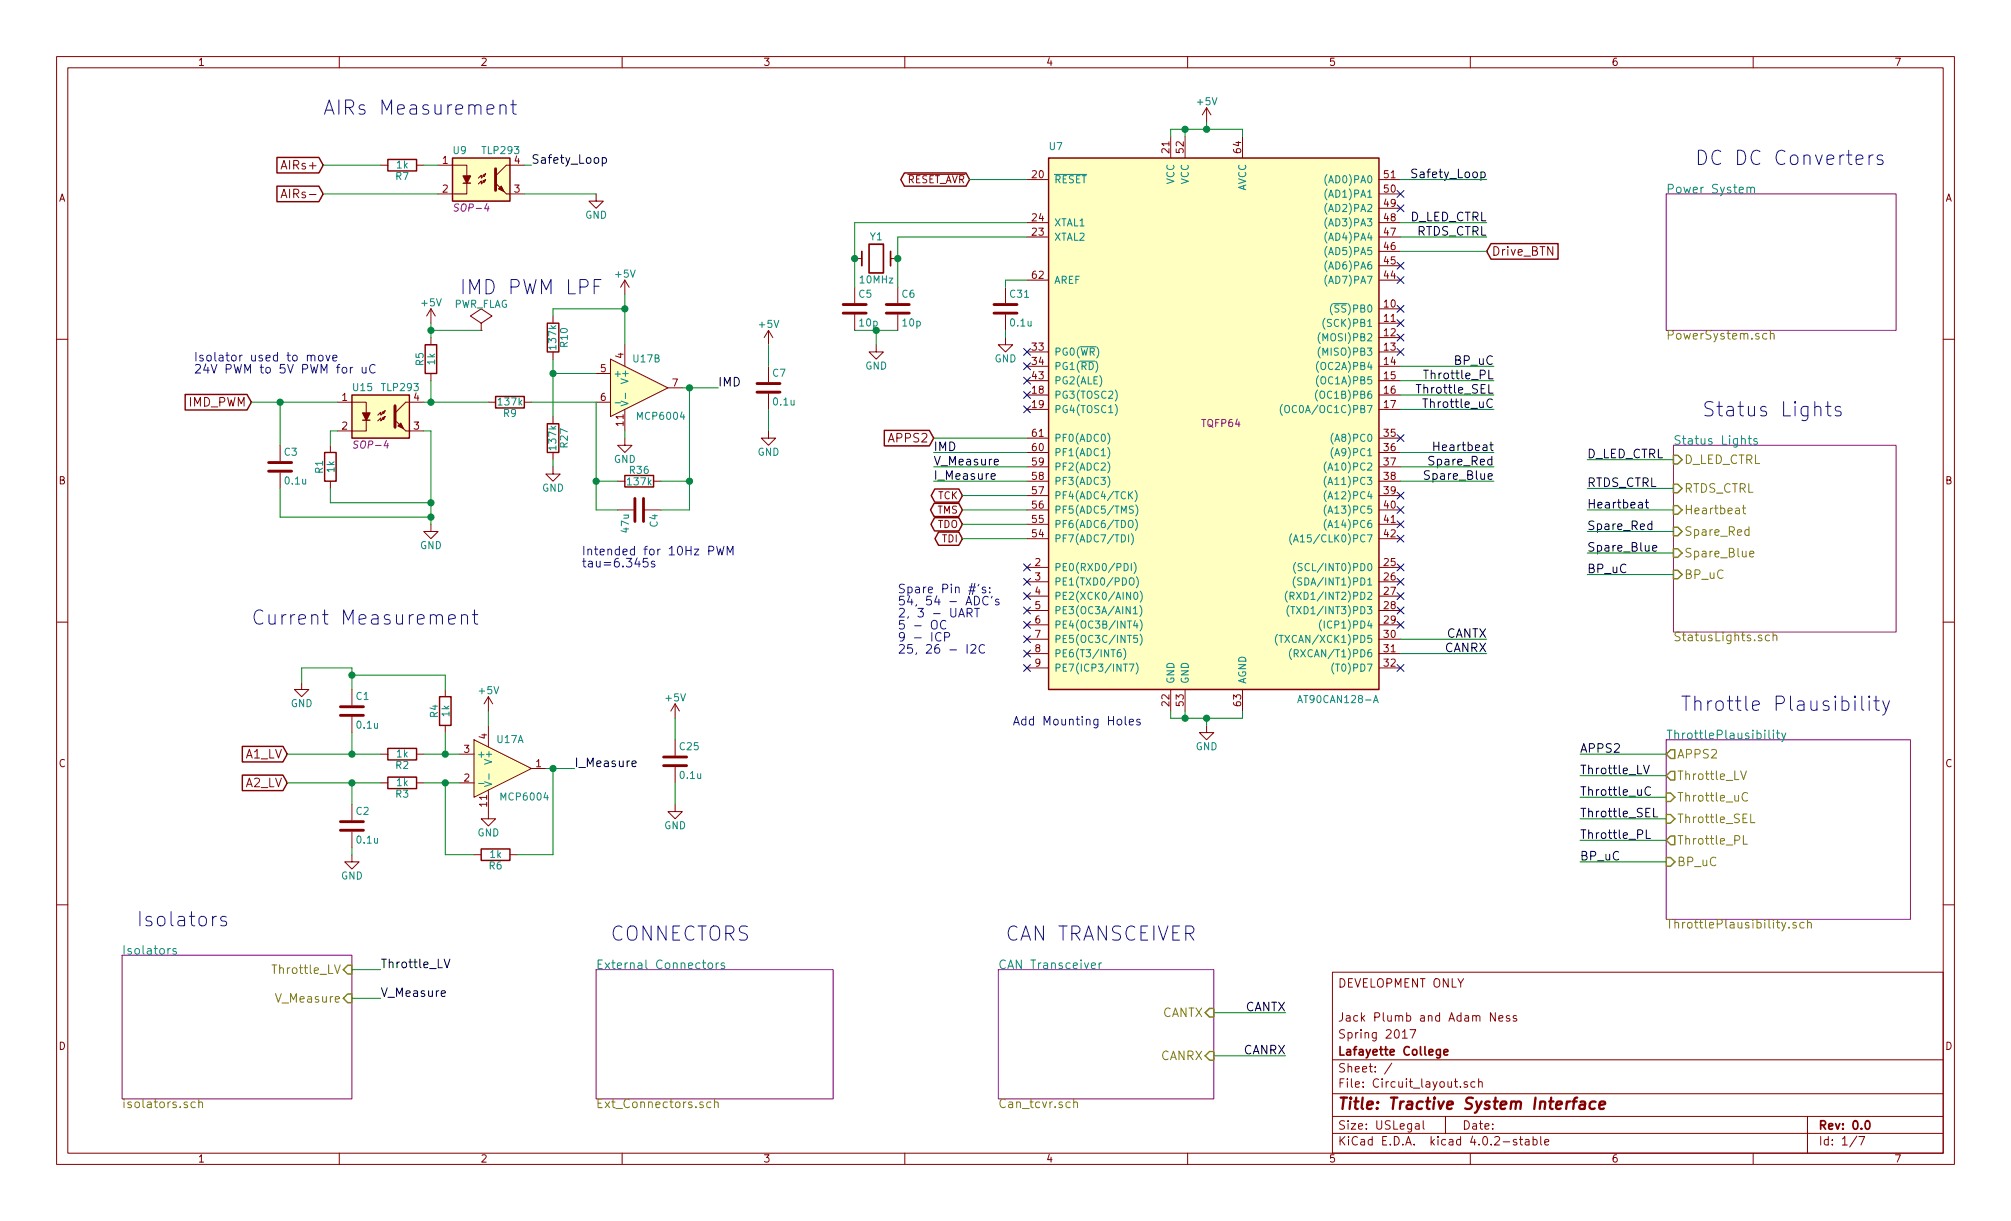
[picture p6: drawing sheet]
EESchema Schematic File Version 2
LIBS:Circuit_layout-rescue
LIBS:TSI_KiCad_Lib
LIBS:TSI_HV_Isolater-cache
LIBS:74xgxx
LIBS:74xx
LIBS:ac-dc
LIBS:actel
LIBS:adc-dac
LIBS:Altera
LIBS:analog_devices
LIBS:analog_switches
LIBS:atmel
LIBS:audio
LIBS:brooktre
LIBS:cmos_ieee
LIBS:cmos4000
LIBS:conn
LIBS:contrib
LIBS:cypress
LIBS:dc-dc
LIBS:device
LIBS:digital-audio
LIBS:diode
LIBS:display
LIBS:dsp
LIBS:elec-unifil
LIBS:ESD_Protection
LIBS:ftdi
LIBS:gennum
LIBS:graphic
LIBS:hc11
LIBS:intel
LIBS:interface
LIBS:ir
LIBS:Lattice
LIBS:linear
LIBS:logo
LIBS:maxim
LIBS:memory
LIBS:microchip
LIBS:microchip_dspic33dsc
LIBS:microchip_pic10mcu
LIBS:microchip_pic12mcu
LIBS:microchip_pic16mcu
LIBS:microchip_pic18mcu
LIBS:microchip_pic32mcu
LIBS:microcontrollers
LIBS:motor_drivers
LIBS:motorola
LIBS:msp430
LIBS:nordicsemi
LIBS:nxp_armmcu
LIBS:onsemi
LIBS:opto
LIBS:Oscillators
LIBS:philips
LIBS:power
LIBS:Power_Management
LIBS:powerint
LIBS:pspice
LIBS:references
LIBS:regul
LIBS:relays
LIBS:rfcom
LIBS:sensors
LIBS:silabs
LIBS:siliconi
LIBS:stm8
LIBS:stm32
LIBS:supertex
LIBS:switches
LIBS:texas
LIBS:transf
LIBS:transistors
LIBS:ttl_ieee
LIBS:valves
LIBS:video
LIBS:Xicor
LIBS:xilinx
LIBS:Zilog
LIBS:bss84
LIBS:+10v
LIBS:Circuit_layout-cache
EELAYER 25 0
EELAYER END
$Descr USLegal 14000 8500
encoding utf-8
Sheet 1 7
Title "Tractive System Interface"
Date ""
Rev "0.0"
Comp "Lafayette College"
Comment1 "Spring 2017"
Comment2 "Jack Plumb and Adam Ness"
Comment3 ""
Comment4 "DEVELOPMENT ONLY"
$EndDescr
$Sheet
S 6950 6750 1500 900 
U 58A62F55
F0 "CAN Transceiver" 60
F1 "Can_tcvr.sch" 60
F2 "CANTX" I R 8450 7050 60 
F3 "CANRX" I R 8450 7350 60 
$EndSheet
$Comp
L AT90CAN128-A U7
U 1 1
P 8450 2950
F 0 "U7" H 7300 4850 50  0000 L BNN
F 1 "AT90CAN128-A" H 9600 1000 50  0000 R BNN
F 2 "TQFP64" H 8500 2950 50  0000 C CNN
F 3 "" H 8450 2950 50  0000 C CNN
F 4 "AT90CAN128-15AT1CT-ND" H 8450 2950 60  0001 C CNN "DigiKey P/N"
F 5 "http://www.digikey.com/product-detail/en/microchip-technology/AT90CAN128-15AT1/AT90CAN128-15AT1CT-ND/2477049" H 8450 2950 60  0001 C CNN "URL"
	1    8450 2950
	1    0    0    -1  
$EndComp
Text Label 8950 7050 2    60   ~ 0
CANTX
Text Label 8950 7350 2    60   ~ 0
CANRX
Text Label 10350 4450 2    60   ~ 0
CANTX
Text Label 10350 4550 2    60   ~ 0
CANRX
$Sheet
S 4150 6750 1650 900 
U 58A75E42
F0 "External Connectors" 60
F1 "Ext_Connectors.sch" 60
$EndSheet
Text Notes 4250 6550 0    99   ~ 0
CONNECTORS
Text Notes 7000 6550 0    99   ~ 0
CAN TRANSCEIVER
Text GLabel 6700 3450 0    50   BiDi ~ 0
TCK
Text GLabel 6700 3550 0    50   BiDi ~ 0
TMS
Text GLabel 6700 3650 0    50   BiDi ~ 0
TDO
Text GLabel 6700 3750 0    50   BiDi ~ 0
TDI
Text GLabel 6750 1250 0    50   BiDi ~ 0
~RESET_AVR
$Comp
L GND #PWR01
U 1 1
P 8400 5050
F 0 "#PWR01" H 8400 4800 50  0001 C CNN
F 1 "GND" H 8400 4900 50  0000 C CNN
F 2 "" H 8400 5050 50  0000 C CNN
F 3 "" H 8400 5050 50  0000 C CNN
	1    8400 5050
	1    0    0    -1  
$EndComp
$Comp
L +5V #PWR02
U 1 1
P 8400 850
F 0 "#PWR02" H 8400 700 50  0001 C CNN
F 1 "+5V" H 8400 990 50  0000 C CNN
F 2 "" H 8400 850 50  0000 C CNN
F 3 "" H 8400 850 50  0000 C CNN
	1    8400 850 
	1    0    0    -1  
$EndComp
$Comp
L Crystal Y1
U 1 1
P 6100 1800
F 0 "Y1" H 6100 1950 50  0000 C CNN
F 1 "10MHz" H 6100 1650 50  0000 C CNN
F 2 "Crystals:Crystal_SMD_HC49-SD_HandSoldering" H 6100 1800 50  0001 C CNN
F 3 "http://www.abracon.com/Resonators/abls.pdf" H 6100 1800 50  0001 C CNN
F 4 "535-9065-1-ND" H 6100 1800 60  0001 C CNN "DigiKey P/N"
F 5 "http://www.digikey.com/product-detail/en/abracon-llc/ABLS-10.000MHZ-B2-T/535-9065-1-ND/675582" H 6100 1800 60  0001 C CNN "URL"
F 6 "ABLS-10.000MHZ-B2-T" H 6100 1800 60  0001 C CNN "Man P/N"
	1    6100 1800
	1    0    0    -1  
$EndComp
$Comp
L GND #PWR03
U 1 1
P 6100 2400
F 0 "#PWR03" H 6100 2150 50  0001 C CNN
F 1 "GND" H 6100 2250 50  0000 C CNN
F 2 "" H 6100 2400 50  0000 C CNN
F 3 "" H 6100 2400 50  0000 C CNN
	1    6100 2400
	1    0    0    -1  
$EndComp
$Comp
L C C6
U 1 1
P 6250 2150
F 0 "C6" H 6275 2250 50  0000 L CNN
F 1 "10p" H 6275 2050 50  0000 L CNN
F 2 "Capacitors_SMD:C_0805_HandSoldering" H 6288 2000 50  0001 C CNN
F 3 "" H 6250 2150 50  0001 C CNN
F 4 "399-1108-1-ND" H 6250 2150 60  0001 C CNN "DigiKey P/N"
F 5 "http://www.digikey.com/product-detail/en/kemet/C0805C100J5GACTU/399-1108-1-ND/411383" H 6250 2150 60  0001 C CNN "URL"
F 6 "C0805C100J5GACTU" H 6250 2150 60  0001 C CNN "Man P/N"
	1    6250 2150
	1    0    0    -1  
$EndComp
$Sheet
S 11650 3100 1550 1300
U 58ADE509
F0 "Status Lights" 60
F1 "StatusLights.sch" 60
F2 "D_LED_CTRL" I L 11650 3200 60 
F3 "RTDS_CTRL" I L 11650 3400 60 
F4 "BP_uC" I L 11650 4000 60 
F5 "Heartbeat" I L 11650 3550 60 
F6 "Spare_Red" I L 11650 3700 60 
F7 "Spare_Blue" I L 11650 3850 60 
$EndSheet
$Sheet
S 11600 1350 1600 950 
U 58ADE5BC
F0 "Power System" 60
F1 "PowerSystem.sch" 60
$EndSheet
Text Label 11000 5250 0    60   ~ 0
APPS2
Text Label 6500 3150 0    60   ~ 0
IMD
Text Label 6500 3250 0    60   ~ 0
V_Measure
Text Label 6500 3350 0    60   ~ 0
I_Measure
Text Label 10400 2650 2    60   ~ 0
Throttle_PL
Text Label 10400 2550 2    60   ~ 0
BP_uC
Text Label 10350 1550 2    60   ~ 0
D_LED_CTRL
Text Label 10350 1650 2    60   ~ 0
RTDS_CTRL
Text Label 4000 5350 0    60   ~ 0
I_Measure
$Sheet
S 11600 5150 1700 1250
U 58A289D2
F0 "ThrottlePlausibility" 60
F1 "ThrottlePlausibility.sch" 60
F2 "APPS2" O L 11600 5250 60 
F3 "Throttle_SEL" I L 11600 5700 60 
F4 "Throttle_uC" I L 11600 5550 60 
F5 "Throttle_LV" O L 11600 5400 60 
F6 "BP_uC" I L 11600 6000 60 
F7 "Throttle_PL" O L 11600 5850 60 
$EndSheet
Text Notes 1750 4350 0    99   ~ 0
Current Measurement
Text Label 5000 2700 0    60   ~ 0
IMD
Text Label 10400 3150 2    60   ~ 0
Heartbeat
Text Label 10400 3250 2    60   ~ 0
Spare_Red
Text Label 10400 3350 2    60   ~ 0
Spare_Blue
$Comp
L TLP291 U9
U 1 1
P 3350 1250
F 0 "U9" H 3150 1450 50  0000 L CNN
F 1 "TLP293" H 3350 1450 50  0000 L CNN
F 2 "SOP-4" H 3150 1050 50  0000 L CIN
F 3 "" H 3350 1250 50  0000 L CNN
F 4 "TLP293(GB-TPLECT-ND" H 3350 1250 60  0001 C CNN "DigiKey P/N"
F 5 "http://www.digikey.com/product-detail/en/toshiba-semiconductor-and-storage/TLP293(GB-TPL,E/TLP293(GB-TPLECT-ND/4562965" H 3350 1250 60  0001 C CNN "URL"
F 6 "TLP293(GB-TPLE" H 3350 1250 60  0001 C CNN "Man P/N"
F 7 "http://www.digikey.com/product-detail/en/toshiba-semiconductor-and-storage/TLP291(GB-TP,SE/TLP291(GB-TPSECT-ND/4562949" H 3350 1250 60  0001 C CNN "TLP291"
	1    3350 1250
	1    0    0    -1  
$EndComp
Text Label 3700 1150 0    60   ~ 0
Safety_Loop
$Comp
L R R7
U 1 1
P 2800 1150
F 0 "R7" V 2880 1150 50  0000 C CNN
F 1 "1k" V 2800 1150 50  0000 C CNN
F 2 "Resistors_SMD:R_0805_HandSoldering" V 2730 1150 50  0001 C CNN
F 3 "" H 2800 1150 50  0000 C CNN
F 4 "P1.00KCCT-ND" V 2800 1150 60  0001 C CNN "DigiKey P/N"
F 5 "http://www.digikey.com/product-detail/en/panasonic-electronic-components/ERJ-6ENF1001V/P1.00KCCT-ND/118957" V 2800 1150 60  0001 C CNN "URL"
F 6 "ERJ-6ENF1001V" V 2800 1150 60  0001 C CNN "Man P/N"
	1    2800 1150
	0    1    1    0   
$EndComp
Text Label 10350 1250 2    60   ~ 0
Safety_Loop
$Comp
L GND #PWR04
U 1 1
P 3400 5650
F 0 "#PWR04" H 3400 5400 50  0001 C CNN
F 1 "GND" H 3400 5500 50  0000 C CNN
F 2 "" H 3400 5650 50  0000 C CNN
F 3 "" H 3400 5650 50  0000 C CNN
	1    3400 5650
	1    0    0    -1  
$EndComp
$Comp
L GND #PWR05
U 1 1
P 2450 5950
F 0 "#PWR05" H 2450 5700 50  0001 C CNN
F 1 "GND" H 2450 5800 50  0000 C CNN
F 2 "" H 2450 5950 50  0000 C CNN
F 3 "" H 2450 5950 50  0000 C CNN
	1    2450 5950
	1    0    0    -1  
$EndComp
$Comp
L GND #PWR06
U 1 1
P 2100 4750
F 0 "#PWR06" H 2100 4500 50  0001 C CNN
F 1 "GND" H 2100 4600 50  0000 C CNN
F 2 "" H 2100 4750 50  0000 C CNN
F 3 "" H 2100 4750 50  0000 C CNN
	1    2100 4750
	1    0    0    -1  
$EndComp
$Comp
L +5V #PWR07
U 1 1
P 3400 4950
F 0 "#PWR07" H 3400 4800 50  0001 C CNN
F 1 "+5V" H 3400 5090 50  0000 C CNN
F 2 "" H 3400 4950 50  0000 C CNN
F 3 "" H 3400 4950 50  0000 C CNN
	1    3400 4950
	1    0    0    -1  
$EndComp
$Sheet
S 850  6650 1600 1000
U 58AF3ED4
F0 "Isolators" 60
F1 "isolators.sch" 60
F2 "Throttle_LV" I R 2450 6750 60 
F3 "V_Measure" I R 2450 6950 60 
$EndSheet
Text Notes 3200 2050 0    99   ~ 0
IMD PWM LPF
$Comp
L R R2
U 1 1
P 2800 5250
F 0 "R2" V 2880 5250 50  0000 C CNN
F 1 "1k" V 2800 5250 50  0000 C CNN
F 2 "Resistors_SMD:R_0805_HandSoldering" V 2730 5250 50  0001 C CNN
F 3 "" H 2800 5250 50  0000 C CNN
F 4 "P1.00KCCT-ND" V 2800 5250 60  0001 C CNN "DigiKey P/N"
F 5 "http://www.digikey.com/product-detail/en/panasonic-electronic-components/ERJ-6ENF1001V/P1.00KCCT-ND/118957" V 2800 5250 60  0001 C CNN "URL"
F 6 "ERJ-6ENF1001V" V 2800 5250 60  0001 C CNN "Man P/N"
	1    2800 5250
	0    1    1    0   
$EndComp
$Comp
L R R3
U 1 1
P 2800 5450
F 0 "R3" V 2880 5450 50  0000 C CNN
F 1 "1k" V 2800 5450 50  0000 C CNN
F 2 "Resistors_SMD:R_0805_HandSoldering" V 2730 5450 50  0001 C CNN
F 3 "" H 2800 5450 50  0000 C CNN
F 4 "P1.00KCCT-ND" V 2800 5450 60  0001 C CNN "DigiKey P/N"
F 5 "http://www.digikey.com/product-detail/en/panasonic-electronic-components/ERJ-6ENF1001V/P1.00KCCT-ND/118957" V 2800 5450 60  0001 C CNN "URL"
F 6 "ERJ-6ENF1001V" V 2800 5450 60  0001 C CNN "Man P/N"
	1    2800 5450
	0    1    1    0   
$EndComp
$Comp
L R R6
U 1 1
P 3450 5950
F 0 "R6" V 3530 5950 50  0000 C CNN
F 1 "1k" V 3450 5950 50  0000 C CNN
F 2 "Resistors_SMD:R_0805_HandSoldering" V 3380 5950 50  0001 C CNN
F 3 "" H 3450 5950 50  0000 C CNN
F 4 "P1.00KCCT-ND" V 3450 5950 60  0001 C CNN "DigiKey P/N"
F 5 "http://www.digikey.com/product-detail/en/panasonic-electronic-components/ERJ-6ENF1001V/P1.00KCCT-ND/118957" V 3450 5950 60  0001 C CNN "URL"
F 6 "ERJ-6ENF1001V" V 3450 5950 60  0001 C CNN "Man P/N"
	1    3450 5950
	0    1    1    0   
$EndComp
$Comp
L R R4
U 1 1
P 3100 4950
F 0 "R4" V 3180 4950 50  0000 C CNN
F 1 "1k" V 3100 4950 50  0000 C CNN
F 2 "Resistors_SMD:R_0805_HandSoldering" V 3030 4950 50  0001 C CNN
F 3 "" H 3100 4950 50  0000 C CNN
F 4 "P1.00KCCT-ND" V 3100 4950 60  0001 C CNN "DigiKey P/N"
F 5 "http://www.digikey.com/product-detail/en/panasonic-electronic-components/ERJ-6ENF1001V/P1.00KCCT-ND/118957" V 3100 4950 60  0001 C CNN "URL"
F 6 "ERJ-6ENF1001V" V 3100 4950 60  0001 C CNN "Man P/N"
	1    3100 4950
	-1   0    0    1   
$EndComp
$Comp
L MCP6004 U17
U 1 1
P 3500 5350
F 0 "U17" H 3550 5550 50  0000 C CNN
F 1 "MCP6004" H 3650 5150 50  0000 C CNN
F 2 "Housings_SOIC:SOIC-14_3.9x8.7mm_Pitch1.27mm" H 3450 5450 50  0001 C CNN
F 3 "http://ww1.microchip.com/downloads/en/DeviceDoc/21733j.pdf" H 3550 5550 50  0001 C CNN
F 4 "MCP6004T-I/SLCT-ND" H 3500 5350 60  0001 C CNN "Digikey P/N"
F 5 "http://www.digikey.com/product-detail/en/microchip-technology/MCP6004T-I-SL/MCP6004T-I-SLCT-ND/5013527" H 3500 5350 60  0001 C CNN "URL"
F 6 "MCP6004T-I/SL" H 3500 5350 60  0001 C CNN "Man P/N"
	1    3500 5350
	1    0    0    -1  
$EndComp
$Comp
L C C2
U 1 1
P 2450 5750
F 0 "C2" H 2475 5850 50  0000 L CNN
F 1 "0.1u" H 2475 5650 50  0000 L CNN
F 2 "Capacitors_SMD:C_0805_HandSoldering" H 2488 5600 50  0001 C CNN
F 3 "http://www.kemet.com/Lists/ProductCatalog/Attachments/53/KEM_C1002_X7R_SMD.pdf" H 2450 5750 50  0001 C CNN
F 4 "399-1168-1-ND" H 2450 5750 60  0001 C CNN "Digikey P/N"
F 5 "http://www.digikey.com/product-detail/en/kemet/C0805C104K3RACTU/399-1168-1-ND/411443" H 2450 5750 60  0001 C CNN "URL"
F 6 "C0805C104K3RACTU" H 2450 5750 60  0001 C CNN "Man P/N"
	1    2450 5750
	1    0    0    -1  
$EndComp
$Comp
L C C1
U 1 1
P 2450 4950
F 0 "C1" H 2475 5050 50  0000 L CNN
F 1 "0.1u" H 2475 4850 50  0000 L CNN
F 2 "Capacitors_SMD:C_0805_HandSoldering" H 2488 4800 50  0001 C CNN
F 3 "http://www.kemet.com/Lists/ProductCatalog/Attachments/53/KEM_C1002_X7R_SMD.pdf" H 2450 4950 50  0001 C CNN
F 4 "399-1168-1-ND" H 2450 4950 60  0001 C CNN "Digikey P/N"
F 5 "http://www.digikey.com/product-detail/en/kemet/C0805C104K3RACTU/399-1168-1-ND/411443" H 2450 4950 60  0001 C CNN "URL"
F 6 "C0805C104K3RACTU" H 2450 4950 60  0001 C CNN "Man P/N"
	1    2450 4950
	1    0    0    -1  
$EndComp
$Comp
L C C5
U 1 1
P 5950 2150
F 0 "C5" H 5975 2250 50  0000 L CNN
F 1 "10p" H 5975 2050 50  0000 L CNN
F 2 "Capacitors_SMD:C_0805_HandSoldering" H 5988 2000 50  0001 C CNN
F 3 "" H 5950 2150 50  0001 C CNN
F 4 "399-1108-1-ND" H 5950 2150 60  0001 C CNN "DigiKey P/N"
F 5 "http://www.digikey.com/product-detail/en/kemet/C0805C100J5GACTU/399-1108-1-ND/411383" H 5950 2150 60  0001 C CNN "URL"
F 6 "C0805C100J5GACTU" H 5950 2150 60  0001 C CNN "Man P/N"
	1    5950 2150
	1    0    0    -1  
$EndComp
NoConn ~ 9750 1350
NoConn ~ 9750 1450
NoConn ~ 9750 1850
NoConn ~ 9750 1950
NoConn ~ 9750 2150
NoConn ~ 9750 2250
NoConn ~ 9750 2350
NoConn ~ 9750 2450
NoConn ~ 9750 3050
NoConn ~ 9750 3450
NoConn ~ 9750 3550
NoConn ~ 9750 3650
NoConn ~ 9750 3750
NoConn ~ 9750 3950
NoConn ~ 9750 4050
NoConn ~ 9750 4150
NoConn ~ 9750 4250
NoConn ~ 9750 4350
NoConn ~ 7150 4650
NoConn ~ 7150 4550
NoConn ~ 7150 4450
NoConn ~ 7150 4350
NoConn ~ 7150 4250
NoConn ~ 7150 4150
NoConn ~ 7150 4050
NoConn ~ 7150 3950
NoConn ~ 7150 2450
NoConn ~ 7150 2550
NoConn ~ 7150 2650
NoConn ~ 7150 2750
NoConn ~ 7150 2850
Text GLabel 2250 1150 0    60   Input ~ 0
AIRs+
Text GLabel 2250 1350 0    60   Input ~ 0
AIRs-
NoConn ~ 9750 4650
Text Label 11000 5400 0    60   ~ 0
Throttle_LV
Text Label 11000 5550 0    60   ~ 0
Throttle_uC
Text Label 11000 5700 0    60   ~ 0
Throttle_SEL
Text Label 11000 5850 0    60   ~ 0
Throttle_PL
Text Label 11000 6000 0    60   ~ 0
BP_uC
Text Label 11050 4000 0    60   ~ 0
BP_uC
Text Label 11050 3200 0    60   ~ 0
D_LED_CTRL
Text Label 11050 3400 0    60   ~ 0
RTDS_CTRL
Text Label 2650 6750 0    60   ~ 0
Throttle_LV
Text Label 2650 6950 0    60   ~ 0
V_Measure
Text GLabel 1750 2800 0    60   Input ~ 0
IMD_PWM
Text Label 11050 3550 0    60   ~ 0
Heartbeat
Text Label 11050 3700 0    60   ~ 0
Spare_Red
Text Label 11050 3850 0    60   ~ 0
Spare_Blue
Text Label 10400 2750 2    60   ~ 0
Throttle_SEL
Text Label 10400 2850 2    60   ~ 0
Throttle_uC
Text GLabel 2000 5450 0    60   Input ~ 0
A2_LV
Text GLabel 2000 5250 0    60   Input ~ 0
A1_LV
Text GLabel 10350 1750 2    60   Input ~ 0
Drive_BTN
Text Notes 2250 800  0    99   ~ 0
AIRs Measurement
Text Notes 11700 4950 0    99   ~ 0
Throttle Plausibility
Text Notes 11850 2900 0    99   ~ 0
Status Lights
Text Notes 11800 1150 0    99   ~ 0
DC DC Converters
Text Notes 950  6450 0    99   ~ 0
Isolators
$Comp
L C C31
U 1 1
P 7000 2150
F 0 "C31" H 7025 2250 50  0000 L CNN
F 1 "0.1u" H 7025 2050 50  0000 L CNN
F 2 "Capacitors_SMD:C_0805_HandSoldering" H 7038 2000 50  0001 C CNN
F 3 "http://www.kemet.com/Lists/ProductCatalog/Attachments/53/KEM_C1002_X7R_SMD.pdf" H 7000 2150 50  0001 C CNN
F 4 "399-1168-1-ND" H 7000 2150 60  0001 C CNN "Digikey P/N"
F 5 "http://www.digikey.com/product-detail/en/kemet/C0805C104K3RACTU/399-1168-1-ND/411443" H 7000 2150 60  0001 C CNN "URL"
F 6 "C0805C104K3RACTU" H 7000 2150 60  0001 C CNN "Man P/N"
	1    7000 2150
	1    0    0    -1  
$EndComp
$Comp
L GND #PWR08
U 1 1
P 7000 2350
F 0 "#PWR08" H 7000 2100 50  0001 C CNN
F 1 "GND" H 7000 2200 50  0000 C CNN
F 2 "" H 7000 2350 50  0000 C CNN
F 3 "" H 7000 2350 50  0000 C CNN
	1    7000 2350
	1    0    0    -1  
$EndComp
$Comp
L C C25
U 1 1
P 4700 5300
F 0 "C25" H 4725 5400 50  0000 L CNN
F 1 "0.1u" H 4725 5200 50  0000 L CNN
F 2 "Capacitors_SMD:C_0805_HandSoldering" H 4738 5150 50  0001 C CNN
F 3 "http://www.kemet.com/Lists/ProductCatalog/Attachments/53/KEM_C1002_X7R_SMD.pdf" H 4700 5300 50  0001 C CNN
F 4 "399-1168-1-ND" H 4700 5300 60  0001 C CNN "Digikey P/N"
F 5 "http://www.digikey.com/product-detail/en/kemet/C0805C104K3RACTU/399-1168-1-ND/411443" H 4700 5300 60  0001 C CNN "URL"
F 6 "C0805C104K3RACTU" H 4700 5300 60  0001 C CNN "Man P/N"
	1    4700 5300
	1    0    0    -1  
$EndComp
$Comp
L +5V #PWR09
U 1 1
P 4700 5000
F 0 "#PWR09" H 4700 4850 50  0001 C CNN
F 1 "+5V" H 4700 5140 50  0000 C CNN
F 2 "" H 4700 5000 50  0000 C CNN
F 3 "" H 4700 5000 50  0000 C CNN
	1    4700 5000
	1    0    0    -1  
$EndComp
$Comp
L GND #PWR010
U 1 1
P 4700 5600
F 0 "#PWR010" H 4700 5350 50  0001 C CNN
F 1 "GND" H 4700 5450 50  0000 C CNN
F 2 "" H 4700 5600 50  0000 C CNN
F 3 "" H 4700 5600 50  0000 C CNN
	1    4700 5600
	1    0    0    -1  
$EndComp
Text GLabel 6500 3050 0    60   Input ~ 0
APPS2
Text Notes 7050 5050 0    60   ~ 0
Add Mounting Holes
Text Notes 4050 3950 0    60   ~ 0
Intended for 10Hz PWM\ntau=6.345s
$Comp
L +5V #PWR011
U 1 1
P 4350 2050
F 0 "#PWR011" H 4350 1900 50  0001 C CNN
F 1 "+5V" H 4350 2190 50  0000 C CNN
F 2 "" H 4350 2050 50  0000 C CNN
F 3 "" H 4350 2050 50  0000 C CNN
	1    4350 2050
	1    0    0    -1  
$EndComp
$Comp
L GND #PWR012
U 1 1
P 4350 3050
F 0 "#PWR012" H 4350 2800 50  0001 C CNN
F 1 "GND" H 4350 2900 50  0000 C CNN
F 2 "" H 4350 3050 50  0000 C CNN
F 3 "" H 4350 3050 50  0000 C CNN
	1    4350 3050
	1    0    0    -1  
$EndComp
$Comp
L MCP6004 U17
U 2 1
P 4450 2700
F 0 "U17" H 4500 2900 50  0000 C CNN
F 1 "MCP6004" H 4600 2500 50  0000 C CNN
F 2 "Housings_SOIC:SOIC-14_3.9x8.7mm_Pitch1.27mm" H 4400 2800 50  0001 C CNN
F 3 "http://ww1.microchip.com/downloads/en/DeviceDoc/21733j.pdf" H 4500 2900 50  0001 C CNN
F 4 "MCP6004T-I/SLCT-ND" H 4450 2700 60  0001 C CNN "Digikey P/N"
F 5 "http://www.digikey.com/product-detail/en/microchip-technology/MCP6004T-I-SL/MCP6004T-I-SLCT-ND/5013527" H 4450 2700 60  0001 C CNN "URL"
F 6 "MCP6004T-I/SL" H 4450 2700 60  0001 C CNN "Man P/N"
	2    4450 2700
	1    0    0    -1  
$EndComp
$Comp
L R R36
U 1 1
P 4450 3350
F 0 "R36" V 4530 3350 50  0000 C CNN
F 1 "137k" V 4450 3350 50  0000 C CNN
F 2 "Resistors_SMD:R_0805_HandSoldering" V 4380 3350 50  0001 C CNN
F 3 "" H 4450 3350 50  0000 C CNN
F 4 "P137KCCT-ND" V 4450 3350 60  0001 C CNN "DigiKey P/N"
F 5 "http://www.digikey.com/product-detail/en/panasonic-electronic-components/ERJ-6ENF1373V/P137KCCT-ND/119590" V 4450 3350 60  0001 C CNN "URL"
F 6 "ERJ-6ENF1373V" V 4450 3350 60  0001 C CNN "Man P/N"
	1    4450 3350
	0    -1   -1   0   
$EndComp
$Comp
L C C4
U 1 1
P 4450 3550
F 0 "C4" H 4475 3650 50  0000 L CNN
F 1 "47u" H 4475 3450 50  0000 L CNN
F 2 "Capacitors_SMD:C_1210_HandSoldering" H 4488 3400 50  0001 C CNN
F 3 "" H 4450 3550 50  0001 C CNN
F 4 "490-6538-1-ND" H 4450 3550 60  0001 C CNN "Digikey P/N"
F 5 "http://www.digikey.com/product-detail/en/murata-electronics-north-america/GRM32ER61C476KE15K/490-6538-1-ND/3845735" H 4450 3550 60  0001 C CNN "URL"
F 6 "GRM32ER61C476KE15K" H 4450 3550 60  0001 C CNN "Man P/N"
	1    4450 3550
	0    1    1    0   
$EndComp
$Comp
L R R27
U 1 1
P 3850 3050
F 0 "R27" V 3930 3050 50  0000 C CNN
F 1 "137k" V 3850 3050 50  0000 C CNN
F 2 "Resistors_SMD:R_0805_HandSoldering" V 3780 3050 50  0001 C CNN
F 3 "" H 3850 3050 50  0000 C CNN
F 4 "P137KCCT-ND" V 3850 3050 60  0001 C CNN "DigiKey P/N"
F 5 "http://www.digikey.com/product-detail/en/panasonic-electronic-components/ERJ-6ENF1373V/P137KCCT-ND/119590" V 3850 3050 60  0001 C CNN "URL"
F 6 "ERJ-6ENF1373V" V 3850 3050 60  0001 C CNN "Man P/N"
	1    3850 3050
	1    0    0    -1  
$EndComp
$Comp
L R R10
U 1 1
P 3850 2350
F 0 "R10" V 3930 2350 50  0000 C CNN
F 1 "137k" V 3850 2350 50  0000 C CNN
F 2 "Resistors_SMD:R_0805_HandSoldering" V 3780 2350 50  0001 C CNN
F 3 "" H 3850 2350 50  0000 C CNN
F 4 "P137KCCT-ND" V 3850 2350 60  0001 C CNN "DigiKey P/N"
F 5 "http://www.digikey.com/product-detail/en/panasonic-electronic-components/ERJ-6ENF1373V/P137KCCT-ND/119590" V 3850 2350 60  0001 C CNN "URL"
F 6 "ERJ-6ENF1373V" V 3850 2350 60  0001 C CNN "Man P/N"
	1    3850 2350
	1    0    0    -1  
$EndComp
$Comp
L R R9
U 1 1
P 3550 2800
F 0 "R9" V 3630 2800 50  0000 C CNN
F 1 "137k" V 3550 2800 50  0000 C CNN
F 2 "Resistors_SMD:R_0805_HandSoldering" V 3480 2800 50  0001 C CNN
F 3 "" H 3550 2800 50  0000 C CNN
F 4 "P137KCCT-ND" V 3550 2800 60  0001 C CNN "DigiKey P/N"
F 5 "http://www.digikey.com/product-detail/en/panasonic-electronic-components/ERJ-6ENF1373V/P137KCCT-ND/119590" V 3550 2800 60  0001 C CNN "URL"
F 6 "ERJ-6ENF1373V" V 3550 2800 60  0001 C CNN "Man P/N"
	1    3550 2800
	0    1    1    0   
$EndComp
$Comp
L GND #PWR013
U 1 1
P 3850 3250
F 0 "#PWR013" H 3850 3000 50  0001 C CNN
F 1 "GND" H 3850 3100 50  0000 C CNN
F 2 "" H 3850 3250 50  0000 C CNN
F 3 "" H 3850 3250 50  0000 C CNN
	1    3850 3250
	1    0    0    -1  
$EndComp
$Comp
L C C3
U 1 1
P 1950 3250
F 0 "C3" H 1975 3350 50  0000 L CNN
F 1 "0.1u" H 1975 3150 50  0000 L CNN
F 2 "Capacitors_SMD:C_0805_HandSoldering" H 1988 3100 50  0001 C CNN
F 3 "http://www.kemet.com/Lists/ProductCatalog/Attachments/53/KEM_C1002_X7R_SMD.pdf" H 1950 3250 50  0001 C CNN
F 4 "399-1168-1-ND" H 1950 3250 60  0001 C CNN "Digikey P/N"
F 5 "http://www.digikey.com/product-detail/en/kemet/C0805C104K3RACTU/399-1168-1-ND/411443" H 1950 3250 60  0001 C CNN "URL"
F 6 "C0805C104K3RACTU" H 1950 3250 60  0001 C CNN "Man P/N"
	1    1950 3250
	1    0    0    -1  
$EndComp
$Comp
L C C7
U 1 1
P 5350 2700
F 0 "C7" H 5375 2800 50  0000 L CNN
F 1 "0.1u" H 5375 2600 50  0000 L CNN
F 2 "Capacitors_SMD:C_0805_HandSoldering" H 5388 2550 50  0001 C CNN
F 3 "http://www.kemet.com/Lists/ProductCatalog/Attachments/53/KEM_C1002_X7R_SMD.pdf" H 5350 2700 50  0001 C CNN
F 4 "399-1168-1-ND" H 5350 2700 60  0001 C CNN "Digikey P/N"
F 5 "http://www.digikey.com/product-detail/en/kemet/C0805C104K3RACTU/399-1168-1-ND/411443" H 5350 2700 60  0001 C CNN "URL"
F 6 "C0805C104K3RACTU" H 5350 2700 60  0001 C CNN "Man P/N"
	1    5350 2700
	1    0    0    -1  
$EndComp
$Comp
L +5V #PWR014
U 1 1
P 5350 2400
F 0 "#PWR014" H 5350 2250 50  0001 C CNN
F 1 "+5V" H 5350 2540 50  0000 C CNN
F 2 "" H 5350 2400 50  0000 C CNN
F 3 "" H 5350 2400 50  0000 C CNN
	1    5350 2400
	1    0    0    -1  
$EndComp
$Comp
L GND #PWR015
U 1 1
P 5350 3000
F 0 "#PWR015" H 5350 2750 50  0001 C CNN
F 1 "GND" H 5350 2850 50  0000 C CNN
F 2 "" H 5350 3000 50  0000 C CNN
F 3 "" H 5350 3000 50  0000 C CNN
	1    5350 3000
	1    0    0    -1  
$EndComp
$Comp
L GND #PWR016
U 1 1
P 4150 1350
F 0 "#PWR016" H 4150 1100 50  0001 C CNN
F 1 "GND" H 4150 1200 50  0000 C CNN
F 2 "" H 4150 1350 50  0000 C CNN
F 3 "" H 4150 1350 50  0000 C CNN
	1    4150 1350
	1    0    0    -1  
$EndComp
$Comp
L TLP291 U15
U 1 1
P 2650 2900
F 0 "U15" H 2450 3100 50  0000 L CNN
F 1 "TLP293" H 2650 3100 50  0000 L CNN
F 2 "SOP-4" H 2450 2700 50  0000 L CIN
F 3 "" H 2650 2900 50  0000 L CNN
F 4 "TLP293(GB-TPLECT-ND" H 2650 2900 60  0001 C CNN "DigiKey P/N"
F 5 "http://www.digikey.com/product-detail/en/toshiba-semiconductor-and-storage/TLP293(GB-TPL,E/TLP293(GB-TPLECT-ND/4562965" H 2650 2900 60  0001 C CNN "URL"
F 6 "TLP293(GB-TPLE" H 2650 2900 60  0001 C CNN "Man P/N"
F 7 "http://www.digikey.com/product-detail/en/toshiba-semiconductor-and-storage/TLP291(GB-TP,SE/TLP291(GB-TPSECT-ND/4562949" H 2650 2900 60  0001 C CNN "TLP291"
	1    2650 2900
	1    0    0    -1  
$EndComp
$Comp
L R R1
U 1 1
P 2300 3250
F 0 "R1" V 2380 3250 50  0000 C CNN
F 1 "1k" V 2300 3250 50  0000 C CNN
F 2 "Resistors_SMD:R_0805_HandSoldering" V 2230 3250 50  0001 C CNN
F 3 "" H 2300 3250 50  0000 C CNN
F 4 "P1.00KCCT-ND" V 2300 3250 60  0001 C CNN "DigiKey P/N"
F 5 "http://www.digikey.com/product-detail/en/panasonic-electronic-components/ERJ-6ENF1001V/P1.00KCCT-ND/118957" V 2300 3250 60  0001 C CNN "URL"
F 6 "ERJ-6ENF1001V" V 2300 3250 60  0001 C CNN "Man P/N"
	1    2300 3250
	-1   0    0    1   
$EndComp
$Comp
L GND #PWR017
U 1 1
P 3000 3650
F 0 "#PWR017" H 3000 3400 50  0001 C CNN
F 1 "GND" H 3000 3500 50  0000 C CNN
F 2 "" H 3000 3650 50  0000 C CNN
F 3 "" H 3000 3650 50  0000 C CNN
	1    3000 3650
	1    0    0    -1  
$EndComp
$Comp
L R R5
U 1 1
P 3000 2500
F 0 "R5" V 3080 2500 50  0000 C CNN
F 1 "1k" V 3000 2500 50  0000 C CNN
F 2 "Resistors_SMD:R_0805_HandSoldering" V 2930 2500 50  0001 C CNN
F 3 "" H 3000 2500 50  0000 C CNN
F 4 "P1.00KCCT-ND" V 3000 2500 60  0001 C CNN "DigiKey P/N"
F 5 "http://www.digikey.com/product-detail/en/panasonic-electronic-components/ERJ-6ENF1001V/P1.00KCCT-ND/118957" V 3000 2500 60  0001 C CNN "URL"
F 6 "ERJ-6ENF1001V" V 3000 2500 60  0001 C CNN "Man P/N"
	1    3000 2500
	-1   0    0    1   
$EndComp
$Comp
L +5V #PWR018
U 1 1
P 3000 2250
F 0 "#PWR018" H 3000 2100 50  0001 C CNN
F 1 "+5V" H 3000 2390 50  0000 C CNN
F 2 "" H 3000 2250 50  0000 C CNN
F 3 "" H 3000 2250 50  0000 C CNN
	1    3000 2250
	1    0    0    -1  
$EndComp
Wire Wire Line
	8450 7050 8950 7050
Wire Wire Line
	8450 7350 8950 7350
Wire Wire Line
	9750 4450 10350 4450
Wire Wire Line
	9750 4550 10350 4550
Wire Wire Line
	7150 3450 6700 3450
Wire Wire Line
	7150 3550 6700 3550
Wire Wire Line
	7150 3650 6700 3650
Wire Wire Line
	7150 3750 6700 3750
Wire Wire Line
	7150 1250 6750 1250
Wire Wire Line
	8150 4950 8150 5000
Wire Wire Line
	8150 5000 8650 5000
Wire Wire Line
	8250 5000 8250 4950
Wire Wire Line
	8650 5000 8650 4950
Connection ~ 8250 5000
Wire Wire Line
	8400 5050 8400 5000
Connection ~ 8400 5000
Wire Wire Line
	8150 950  8150 900 
Wire Wire Line
	8150 900  8650 900 
Wire Wire Line
	8250 900  8250 950 
Wire Wire Line
	8650 900  8650 950 
Connection ~ 8250 900 
Wire Wire Line
	8400 900  8400 850 
Connection ~ 8400 900 
Wire Wire Line
	6250 1650 6250 2000
Wire Wire Line
	6250 1650 7150 1650
Wire Wire Line
	7150 1550 5950 1550
Wire Wire Line
	5950 1550 5950 2000
Connection ~ 5950 1800
Connection ~ 6250 1800
Wire Wire Line
	5950 2300 6250 2300
Wire Wire Line
	6100 2300 6100 2400
Connection ~ 6100 2300
Wire Wire Line
	7150 3150 6500 3150
Wire Wire Line
	7150 3250 6500 3250
Wire Wire Line
	6500 3350 7150 3350
Wire Wire Line
	9750 2650 10400 2650
Wire Wire Line
	9750 2550 10400 2550
Wire Wire Line
	9750 1550 10350 1550
Wire Wire Line
	9750 1650 10350 1650
Wire Wire Line
	9750 1750 10350 1750
Wire Wire Line
	3800 5350 4000 5350
Wire Wire Line
	2000 5250 2650 5250
Wire Wire Line
	2000 5450 2650 5450
Wire Wire Line
	3100 5450 3100 5950
Wire Wire Line
	2950 5450 3200 5450
Wire Wire Line
	3850 5350 3850 5950
Connection ~ 3850 5350
Connection ~ 3100 5450
Wire Wire Line
	2950 5250 3200 5250
Wire Wire Line
	2450 5250 2450 5100
Connection ~ 2450 5250
Wire Wire Line
	2450 5600 2450 5450
Connection ~ 2450 5450
Wire Wire Line
	2450 4650 2450 4800
Wire Wire Line
	3100 5250 3100 5100
Connection ~ 3100 5250
Wire Wire Line
	3100 4800 3100 4700
Wire Wire Line
	3100 4700 2450 4700
Connection ~ 2450 4700
Wire Wire Line
	9750 3150 10400 3150
Wire Wire Line
	9750 3250 10400 3250
Wire Wire Line
	9750 3350 10400 3350
Wire Wire Line
	2250 1350 3050 1350
Wire Wire Line
	3050 1150 2950 1150
Wire Wire Line
	3650 1150 3700 1150
Wire Wire Line
	3650 1350 4150 1350
Wire Wire Line
	2650 1150 2250 1150
Wire Wire Line
	9750 1250 10350 1250
Wire Wire Line
	3100 5950 3300 5950
Wire Wire Line
	3850 5950 3600 5950
Wire Wire Line
	2450 5900 2450 5950
Wire Wire Line
	9750 2750 10400 2750
Wire Wire Line
	9750 2850 10400 2850
Wire Wire Line
	11050 3200 11650 3200
Wire Wire Line
	11050 3400 11650 3400
Wire Wire Line
	11050 3850 11650 3850
Wire Wire Line
	11050 3700 11650 3700
Wire Wire Line
	11050 3550 11650 3550
Wire Wire Line
	7000 2350 7000 2300
Wire Wire Line
	7000 2000 7000 1950
Wire Wire Line
	7000 1950 7150 1950
Wire Wire Line
	3400 5050 3400 4950
Wire Wire Line
	4700 5600 4700 5450
Wire Wire Line
	4700 5150 4700 5000
Wire Wire Line
	11050 4000 11650 4000
Wire Wire Line
	11000 5250 11600 5250
Wire Wire Line
	11000 6000 11600 6000
Wire Wire Line
	11000 5850 11600 5850
Wire Wire Line
	11000 5700 11600 5700
Wire Wire Line
	11000 5550 11600 5550
Wire Wire Line
	11000 5400 11600 5400
Wire Wire Line
	2450 6750 2650 6750
Wire Wire Line
	2450 6950 2650 6950
Wire Wire Line
	6500 3050 7150 3050
Wire Wire Line
	4350 2050 4350 2400
Wire Wire Line
	3850 2500 3850 2900
Wire Wire Line
	3850 2600 4150 2600
Connection ~ 3850 2600
Wire Wire Line
	4350 3000 4350 3050
Wire Wire Line
	4150 2800 4150 3550
Wire Wire Line
	4150 3350 4300 3350
Wire Wire Line
	4150 3550 4300 3550
Connection ~ 4150 3350
Wire Wire Line
	4600 3350 4800 3350
Wire Wire Line
	4800 2700 4800 3550
Connection ~ 4800 2700
Wire Wire Line
	4800 3550 4600 3550
Connection ~ 4800 3350
Wire Wire Line
	3850 2200 3850 2150
Wire Wire Line
	3850 2150 4350 2150
Connection ~ 4350 2150
Wire Wire Line
	3850 3200 3850 3250
Wire Wire Line
	3700 2800 4150 2800
Wire Wire Line
	4750 2700 5000 2700
Wire Wire Line
	5350 3000 5350 2850
Wire Wire Line
	5350 2550 5350 2400
Wire Wire Line
	2100 4750 2100 4650
Wire Wire Line
	2100 4650 2450 4650
Wire Wire Line
	1750 2800 2350 2800
Wire Wire Line
	2950 2800 3400 2800
Wire Wire Line
	2350 3000 2300 3000
Wire Wire Line
	2300 3000 2300 3100
Wire Wire Line
	3000 3000 3000 3650
Wire Wire Line
	3000 3000 2950 3000
Wire Wire Line
	3000 2800 3000 2650
Wire Wire Line
	3000 2250 3000 2350
Connection ~ 3000 2800
Wire Wire Line
	2300 3400 2300 3500
Wire Wire Line
	2300 3500 3000 3500
Connection ~ 3000 3500
Wire Wire Line
	1950 3400 1950 3600
Wire Wire Line
	1950 3600 3000 3600
Connection ~ 3000 3600
Wire Wire Line
	1950 2800 1950 3100
Connection ~ 1950 2800
Text Notes 1350 2600 0    60   ~ 0
Isolator used to move \n24V PWM to 5V PWM for uC
Text Notes 6250 4550 0    60   ~ 0
Spare Pin #'s: \n54, 54 - ADC's\n2, 3 - UART\n5 - OC\n9 - ICP\n25, 26 - I2C\n
$Comp
L PWR_FLAG #FLG019
U 1 1
P 3350 2300
F 0 "#FLG019" H 3350 2395 50  0001 C CNN
F 1 "PWR_FLAG" H 3350 2480 50  0000 C CNN
F 2 "" H 3350 2300 50  0000 C CNN
F 3 "" H 3350 2300 50  0000 C CNN
	1    3350 2300
	1    0    0    -1  
$EndComp
Wire Wire Line
	3000 2300 3350 2300
Connection ~ 3000 2300
$EndSCHEMATC
